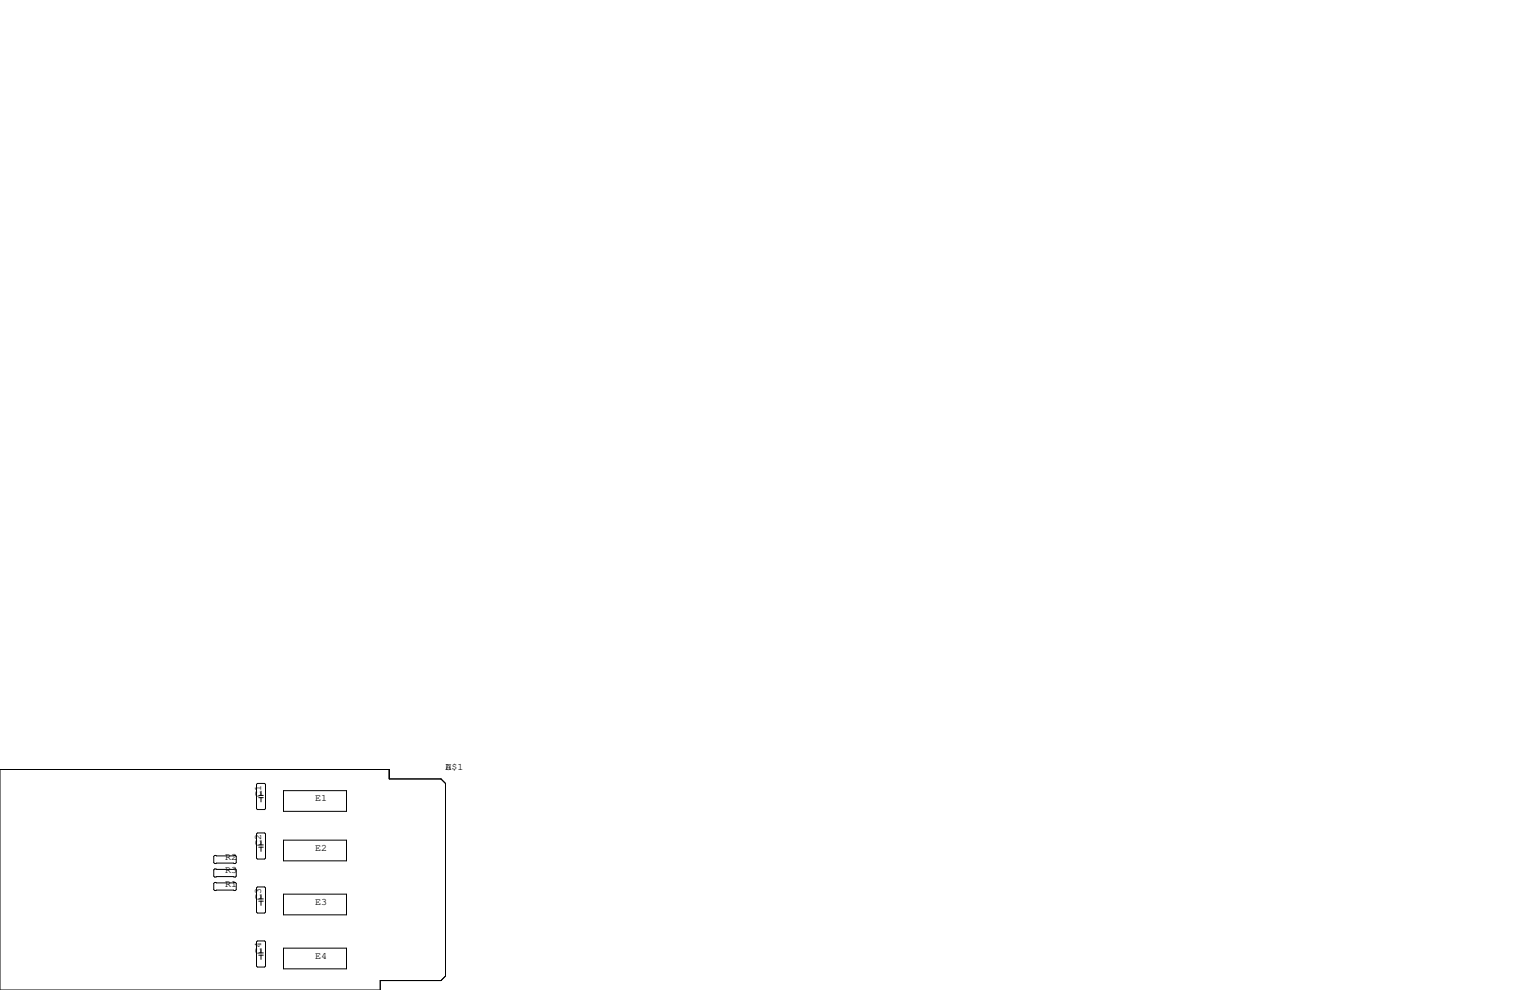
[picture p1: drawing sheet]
<svg xmlns="http://www.w3.org/2000/svg" width="432mm" height="279mm" viewBox="0 0 432 279" stroke-linecap="round" stroke-linejoin="round" font-family="sans-serif">
<g fill="none" stroke="#000" stroke-width=".28">
<path d="M0 217.2h109.9v2.6h14.6l1.2 1.3v54.4l-1.2 1.2h-17.2v2.7h-107.3zM72.6 221.1h2.1l.2 .3v6.8l-.2 .3h-2.1l-.2-.3v-6.8zM72.6 235.1h2.1l.2 .2v6.9l-.2 .2h-2.1l-.2-.2v-6.9zM73 224.5h1.3M73 225.1h1.3M73 238.5h1.3M73 239.1h1.3M73.7 223.3v1.2M73.7 225.1v1.2M73.7 237.2v1.3M73.7 239.1v1.2M80 223.1h17.8v5.9h-17.8z"/>
<path d="M80 237.1h17.8v5.9h-17.8zM60.3 249.3l.3-.3h5.8l.3 .3v1.8l-.3 .2h-5.8l-.3-.2zM60.3 245.5l.3-.3h5.8l.3 .3v1.8l-.3 .2h-5.8l-.3-.2zM60.6 241.4h5.8l.3 .3v1.8l-.3 .2h-5.8l-.3-.2v-1.8zM72.4 250.6l.2-.3h2.1l.2 .3v6.8l-.2 .3h-2.1l-.2-.3zM73 253.7h1.3M73 254.3h1.3M73.7 252.5v1.2M73.7 254.3v1.2M80 252.3h17.8v5.9h-17.8zM72.4 265.8l.2-.2h2.1l.2 .2v6.9l-.2 .2h-2.1l-.2-.2zM73 268.9h1.3"/>
<path d="M73 269.6h1.3M73.7 267.7v1.2M73.7 269.6v1.2M80 267.6h17.8v5.8h-17.8z"/>
</g>
<g font-size="2.8">
<text x="125.7" y="217.2">A</text>
<text x="125.7" y="217.2">U$1</text>
<text x="73.7" y="224.8" transform="rotate(-90 73.7 224.8)">C1</text>
<text x="88.9" y="226.1">E1</text>
<text x="73.7" y="238.8" transform="rotate(-90 73.7 238.8)">C2</text>
<text x="63.5" y="242.6">R2</text>
<text x="88.9" y="240">E2</text>
<text x="63.5" y="250.2">R1</text>
<text x="63.5" y="246.4">R3</text>
<text x="73.7" y="254" transform="rotate(-90 73.7 254)">C3</text>
<text x="88.9" y="255.3">E3</text>
<text x="73.7" y="269.2" transform="rotate(-90 73.7 269.2)">C4</text>
<text x="88.9" y="270.5">E4</text>
</g>
</svg>
